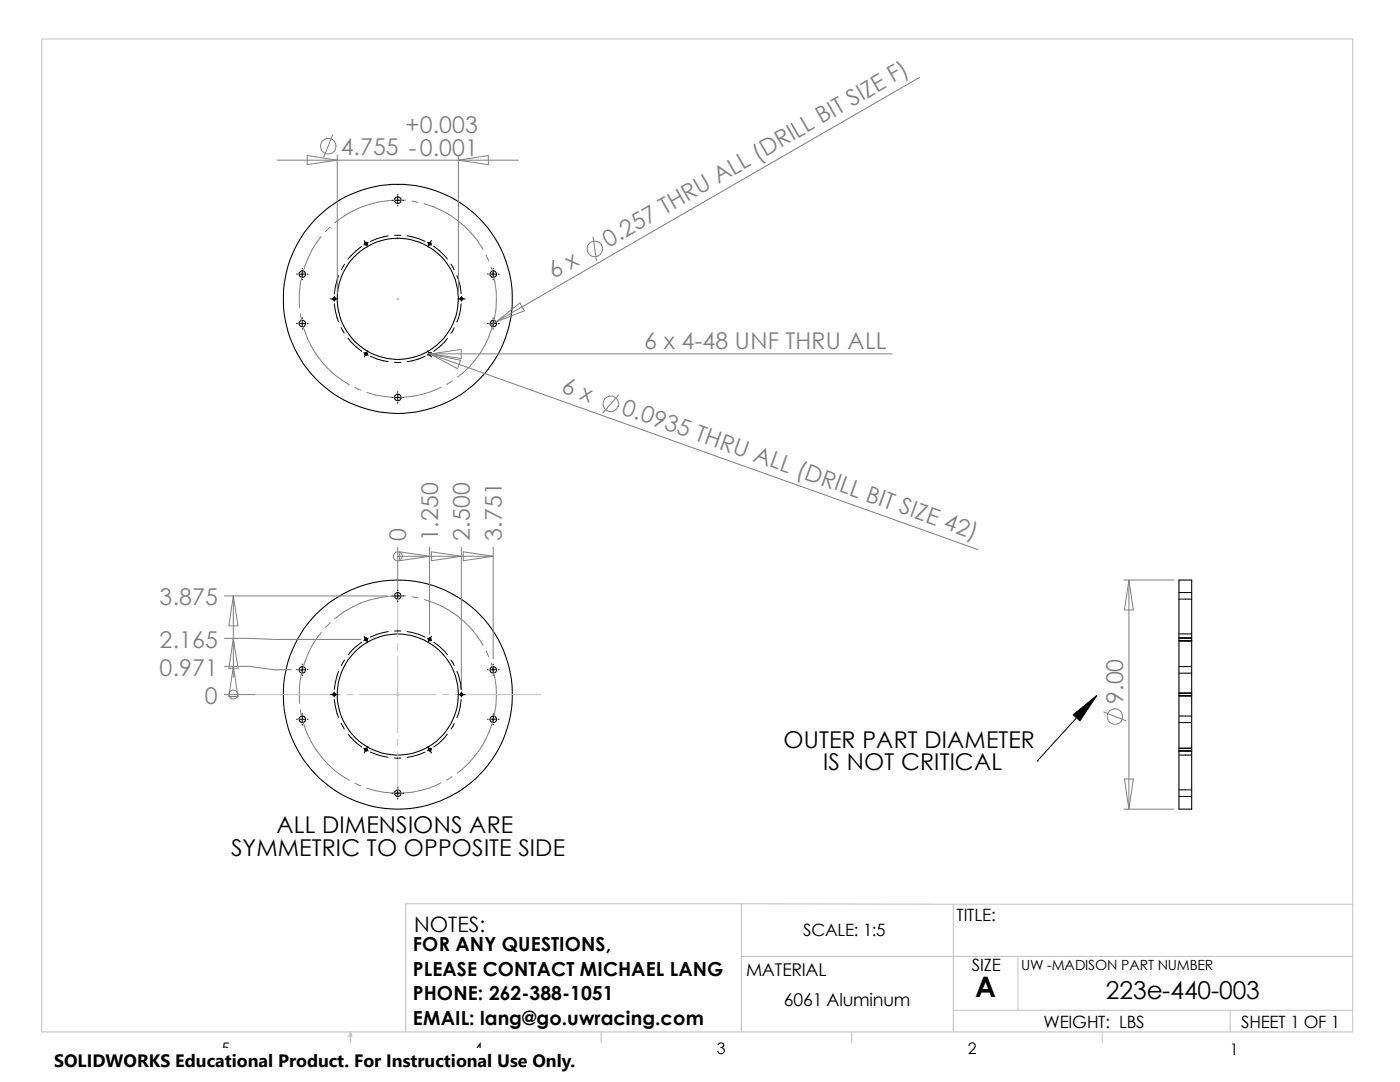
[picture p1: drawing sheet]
<svg xmlns="http://www.w3.org/2000/svg" width="279mm" height="216mm" viewBox="0 0 279 216" stroke-linecap="round" stroke-linejoin="round" font-family="sans-serif">
<g fill="none" stroke="#c0c0c0" stroke-width=".2">
<path d="M8.3 7.8h261.7v198.1h-261.7zM79.2 59.6h.3M79.2 59.5l.3 .3M79.4 59.5v.3M79.5 59.5l-.3 .3M79.4 118.9v8.3M50.8 138.6h17.1M69.2 138.6h1.3M71.8 138.6h15.2M79.2 138.5l.3 .3M79.4 128.4v1.3M79.4 131v15.2"/>
<path d="M79.5 138.5l-.3 .3M88.3 138.6h1.2M90.8 138.6h17.1M79.4 147.5v1.3M79.4 150v8.3M148 180.3h-67v25.6M148 180.3v25.6M148 190.8h122M148 180.3l42.2 .1M190.2 180.4h79.8M190.2 180.4v25.5M203.2 190.8v10.8"/>
<path d="M69.9 205.9l.4 .9h-.7zM69.9 205.9v2.2M120 205.9v2.2M170 205.9v2.2M190.2 201.6h79.8M220 205.9v2.2M245.5 201.6v4.3"/>
</g>
<g fill="none" stroke="#000" stroke-width=".21">
<path d="M235.3 115.7h2.5v45.8h-2.5z"/>
<circle cx="79.4" cy="39.9" r=".66"/>
<circle cx="60.3" cy="54.7" r=".65"/>
<circle cx="66.7" cy="59.6" r=".24"/>
<circle cx="73" cy="48.6" r=".25"/>
<circle cx="79.4" cy="59.6" r="12.1"/>
<circle cx="79.4" cy="59.6" r="22.9"/>
<circle cx="85.7" cy="48.6" r=".25"/>
<circle cx="92.1" cy="59.6" r=".24"/>
<circle cx="98.4" cy="54.7" r=".65"/>
<circle cx="60.3" cy="64.6" r=".65"/>
<circle cx="73" cy="70.6" r=".24"/>
<circle cx="79.4" cy="79.3" r=".66"/>
<circle cx="85.7" cy="70.6" r=".24"/>
<circle cx="98.4" cy="64.6" r=".65"/>
<circle cx="79.4" cy="118.9" r=".66"/>
<circle cx="60.3" cy="133.7" r=".66"/>
<circle cx="66.7" cy="138.6" r=".25"/>
<circle cx="73" cy="127.6" r=".25"/>
<circle cx="79.4" cy="138.6" r="12.1"/>
<circle cx="79.4" cy="138.6" r="22.9"/>
<circle cx="85.7" cy="127.6" r=".25"/>
<circle cx="92.1" cy="138.6" r=".25"/>
<circle cx="98.4" cy="133.7" r=".66"/>
<circle cx="60.3" cy="143.5" r=".66"/>
<circle cx="73" cy="149.6" r=".25"/>
<circle cx="79.4" cy="158.3" r=".66"/>
<circle cx="85.7" cy="149.6" r=".25"/>
<circle cx="98.4" cy="143.5" r=".66"/>
</g>
<g fill="none" stroke="#808080" stroke-width=".2">
<path d="M183.5 15.5l-84.5 48.7M55.3 32h48.2M61.3 31l6 1-6 .9zM66.4 26.9l-1.8 4.5M67.3 30.9v27.7M80.9 40a20.1 20.1 0 0 0-14.1 4.5M91.5 32l6-1v1.9zM91.5 30.9v27.7M64.1 47.2a20.2 20.2 0 0 0-4.3 14.2M65.8 45.3l-.9 .9M82.2 40.1l1.2 .3M84.7 40.6a19.7 19.7 0 0 1 11.7 9.2"/>
<path d="M97 50.9l.5 1.2M98 53.3a19.6 19.6 0 0 1-6.7 22M118.4 47.3l.6 4.7M59.9 62.7l.3 1.2M60.2 63.9h.1M60.5 65.2a19.7 19.7 0 0 0 9.2 11.6M70.9 77.3l1.1 .6M85.5 70.6h92.6M85.5 70.5l.5 .2M86 70.7l109.1 38.9M86 70.7l5.9 1.2-.6 1.7zM86 70.6l6-.9v1.8z"/>
<path d="M88.1 77.3a19.6 19.6 0 0 1-14.9 1M90.3 76l-1.1 .7M99 64.2l4.8-3.7 .8 1.5zM99 64.2l-1.1 .7M123.5 78.8l-3.2 3.6M44.8 118.9h32.5M46.6 118.9v16.2M46.6 118.9l.9 6h-1.8zM79.4 111h.1M79.4 109.2v8.7M79.4 111h19M79.8 110.1l5.9 .9-5.9 .9z"/>
<path d="M81 118.9a20.1 20.1 0 0 0-14.2 4.5M82.3 119.1l1.2 .2M84.7 119.6a19.3 19.3 0 0 1 11.7 9.2M85.7 109.2v17.4M86.1 110.1l6 .9-6 .9zM92.1 109.2v28.4M92.5 110.1l5.9 .9-5.9 .9zM98.4 109.2v22.3M224.3 115.7h10M225.3 115.7v45.8M225.3 115.7l.9 6h-1.8zM44.8 127.4h5l5 .2h17.3"/>
<path d="M44.8 138.6h6M44.8 133h5l5 .6h3.4M46.6 138.6h.1M46.6 127.4l.9 5.9h-1.8zM46.6 133l.9 6h-1.8zM64.1 126.2a19.9 19.9 0 0 0-4.3 14.1M65.9 124.2l-.9 1M97 129.9l.5 1.2M98 132.2a19.6 19.6 0 0 1-6.7 22.1M59.9 141.6l.2 1.2M60.5 144.1a19.4 19.4 0 0 0 9.2 11.6M70.9 156.3l1.1 .5"/>
<path d="M88 156.2a18.9 18.9 0 0 1-14.8 1.1M90.2 155l-1 .6M220.3 142.1l4.4 1.7M224.4 155.4h1.8l-.9 6.1zM224.3 161.5h10"/>
<circle cx="65.5" cy="29.2" r="1.56"/>
<circle cx="118.7" cy="49.7" r="1.56"/>
<circle cx="121.9" cy="80.6" r="1.56"/>
<circle cx="79.4" cy="111" r=".91"/>
<circle cx="46.6" cy="138.6" r=".91"/>
<circle cx="222.5" cy="143" r="1.56"/>
</g>
<g fill="none" stroke="#000" stroke-width=".2">
<path d="M78.2 40h.2M78.9 40h1M79.4 38.8v.1M79.4 39.5v.9M80.4 40h.2M59.2 54.7h.2M59.8 54.7h1M60.3 53.6v.1M60.3 54.2v1M60.3 55.7v.1M61.3 54.7h.2M66 59.6h1.4"/>
<path d="M66.4 59.7a.28 .28 0 0 1 .3-.3 .28 .28 0 0 1 .3 .2 .28 .28 0 0 1-.4 .3M66.7 59.1v1M67.6 55l-.7 2.2-.2 1.4M68.7 52.7l-.6 1.1M72.2 49.1l-1.1 .9-1.6 1.7M72.7 48l.3 .6M72.8 48.7a.28 .28 0 0 1 .2-.4 .28 .28 0 0 1 .3 .3 .28 .28 0 0 1-.3 .3M73 48.6l-.4 .3M73 48.6l.4 .7M73.5 48.4l-.5 .2M77.5 47.1l-2.3 .5-1.3 .6M78.7 46.9h1.3"/>
<path d="M79.4 40.9v.2M81.2 47l2.4 .6 1.2 .6M85.3 48.4l.4 .2M85.5 48.7a.28 .28 0 0 1 .2-.4 .28 .28 0 0 1 .3 .3 .28 .28 0 0 1-.3 .3M85.7 48.6l-.3 .7M85.7 48.6l.4 .3M86.1 48l-.4 .6M86.6 49.1l1.1 .9 1.6 1.7M90 52.7l.6 1.1M91.2 55l.7 2.2 .1 1.4M91.4 59.6h1.4M91.8 59.7a.28 .28 0 0 1 .3-.3 .28 .28 0 0 1 .3 .2 .28 .28 0 0 1-.4 .3"/>
<path d="M92.1 59.1v1M97.3 54.7h.2M98 54.7h.9M98.4 53.6v.1M98.4 54.2v1M98.4 55.7v.1M99.4 54.7h.2M59.2 64.6h.2M59.8 64.6h1M60.3 63.4v.1M60.3 64.1v1M60.3 65.6v.1"/>
<path d="M61.3 64.6h.2M66.7 60.6l.2 1.4 .7 2.2M68.1 65.4l.6 1.1M69.5 67.5l1.6 1.7 1.1 .9M72.6 70.4l.4 .2M72.8 70.7a.28 .28 0 0 1 .2-.3 .28 .28 0 0 1 .3 .3 .28 .28 0 0 1-.3 .2M73 70.6l.5 .3M73 70.6l-.3 .6M73.4 70l-.4 .6M73.9 71.1l1.3 .5 2.3 .5M78.2 79.3h.2M78.7 72.3h1.3"/>
<path d="M78.9 79.3h1M79.4 78.1v.2M79.4 78.8v1M80.4 79.3h.2M84.8 71.1l-1.2 .5-2.4 .6M85.4 70l.3 .6M85.5 70.7a.28 .28 0 0 1 .2-.3 .28 .28 0 0 1 .3 .3 .28 .28 0 0 1-.3 .2M85.7 70.6l.4 .6M85.7 70.6l-.4 .3M86.1 70.4l-.4 .2M89.3 67.5l-1.6 1.7-1.1 .9M90.6 65.4l-.6 1.1"/>
<path d="M92 60.6l-.1 1.4-.7 2.3M97.3 64.6h.2M98 64.6h.9M98.4 63.4v.1M98.4 64.1v1M98.4 65.6v.1M99.4 64.6h.2M79.4 80.3v.2M78.2 118.9h.2M78.9 118.9h1M79.4 117.8v.1M79.4 118.4v1"/>
<path d="M79.4 119.9v.2M80.4 118.9h.2M235.3 119.5h2.5M235.3 118.2h2.5M59.2 133.6h.2M59.8 133.6h1M60.3 132.5v.2M60.3 133.1v1.1M60.3 134.7v.1M61.3 133.6h.2M66 138.6h1.4M66.4 138.6a.28 .28 0 0 1 .3-.3 .28 .28 0 0 1 .3 .3 .28 .28 0 0 1-.4 .3"/>
<path d="M66.7 138.1v1M66.7 139.6l.2 1.4 .7 2.2M67.6 133.9l-.7 2.3-.2 1.4M68.7 131.7l-.6 1.1M72.2 128.1l-1.1 .9-1.6 1.7M72.7 127l.7 1.2M72.8 127.7a.28 .28 0 0 1 .2-.4 .28 .28 0 0 1 .3 .3 .28 .28 0 0 1-.3 .2M73.5 127.3l-.9 .5M77.5 126l-2.3 .6-1.3 .5M78.7 125.9h1.3M81.2 126l2.4 .6 1.2 .5M85.3 127.3l.8 .5"/>
<path d="M85.5 127.7a.28 .28 0 0 1 .2-.4 .28 .28 0 0 1 .3 .3 .28 .28 0 0 1-.3 .2M86.1 127l-.7 1.2M86.6 128.1l1.1 .9 1.6 1.6M90 131.7l.6 1.1M91.2 133.9l.7 2.3 .1 1.4M91.4 138.6h1.4M91.8 138.6a.28 .28 0 0 1 .3-.3 .28 .28 0 0 1 .3 .3 .28 .28 0 0 1-.4 .3M92 139.6l-.1 1.4-.7 2.2M92.1 138.1v1M97.3 133.6h.2M98 133.6h.9M98.4 132.5v.2"/>
<path d="M98.4 133.1v1.1M98.4 134.7v.1M99.4 133.6h.2M218.9 138.8l-11.9 13M235.3 134.3h2.5M235.3 133h2.5M235.3 138.8h2.5M235.3 138.3h2.5M235.3 126.5h2.5M235.3 127.8h2.5M235.3 127.3h2.5M235.3 138.9h2.5"/>
<path d="M235.3 127.9h2.5M59.2 143.5h.2M59.8 143.5h1M60.3 142.4v.1M60.3 143v1M60.3 144.5v.2M61.3 143.5h.2M68.1 144.3l.6 1.2M69.5 146.5l1.6 1.7 1.1 .9M72.6 149.3l.4 .3M72.8 149.6a.28 .28 0 0 1 .2-.3 .28 .28 0 0 1 .3 .3 .28 .28 0 0 1-.3 .3M73 149.6l.5 .2"/>
<path d="M73 149.6l-.3 .6M73.4 148.9l-.4 .7M73.9 150.1l1.3 .5 2.3 .5M78.2 158.3h.2M78.7 151.3h1.3M78.9 158.3h1M79.4 157.1v.2M79.4 157.8v1M79.4 159.3v.1M80.4 158.3h.2M84.8 150.1l-1.2 .5-2.4 .5M85.4 148.9l.3 .7"/>
<path d="M85.5 149.6a.28 .28 0 0 1 .2-.3 .28 .28 0 0 1 .3 .3 .28 .28 0 0 1-.3 .3M85.7 149.6l.4 .6M85.7 149.6l-.4 .2M86.1 149.3l-.4 .3M89.3 146.5l-1.6 1.7-1.1 .9M90.6 144.4l-.6 1.1M97.3 143.5h.2M98 143.5h.9M98.4 142.4v.1M98.4 143v1M98.4 144.5v.2M99.4 143.5h.2"/>
<path d="M207 151.8h.1M235.3 144.2h2.5M235.3 142.9h2.5M235.3 150.7h2.5M235.3 149.8h2.5M235.3 149.4h2.5M235.3 158.9h2.5M235.3 157.6h2.5M235.3 149.9h2.5"/>
</g>
<path d="M214.2 142.6l4.7-3.8-3.4 5z" fill="#000" stroke="#000" stroke-width=".2"/>
<path d="M10.8 209.2h104.1v6.7h-104.1z" fill="#fff"/>
<text font-size="5.6" x="194.6" y="199">A</text>
<text font-size="4.9" x="220.7" y="199.4">223e-440-003</text>
<g font-size="4.6" fill="#808080">
<text x="80.9" y="26.5">+0.003</text>
<text x="68" y="30.9">4.755 -0.001</text>
<text x="121.5" y="49.4" transform="rotate(-30 121.5 49.4)">0.257 THRU ALL (DRILL BIT SIZE F)</text>
<text x="110.5" y="55.8" transform="rotate(-30 110.5 55.8)">6 x</text>
<text x="128.6" y="69.7">6 x 4-48 UNF THRU ALL</text>
<text x="111.9" y="78.3" transform="rotate(20 111.9 78.3)">6 x</text>
<text x="123.8" y="82.5" transform="rotate(20 123.8 82.5)">0.0935 THRU ALL (DRILL BIT SIZE 42)</text>
<text x="81.1" y="107.9" transform="rotate(-90 81.1 107.9)">0</text>
<text x="87.4" y="107.9" transform="rotate(-90 87.4 107.9)">1.250</text>
<text x="93.8" y="107.9" transform="rotate(-90 93.8 107.9)">2.500</text>
<text x="100.1" y="107.9" transform="rotate(-90 100.1 107.9)">3.751</text>
<text x="31.8" y="120.7">3.875</text>
<text x="31.8" y="129.2">2.165</text>
<text x="31.8" y="134.8">0.971</text>
<text x="40.9" y="140.4">0</text>
<text x="224.2" y="140.5" transform="rotate(-90 224.2 140.5)">9.00</text>
</g>
<g font-size="4.6">
<text x="156.4" y="149.2">OUTER PART DIAMETER</text>
<text x="164.3" y="153.7">IS NOT CRITICAL</text>
<text x="55.2" y="166.3">ALL DIMENSIONS ARE</text>
<text x="46.1" y="170.8">SYMMETRIC TO OPPOSITE SIDE</text>
</g>
<text font-size="4.2" x="82.6" y="186">NOTES:</text>
<g font-size="3.9">
<text x="82.4" y="189.8">FOR ANY QUESTIONS,</text>
<text x="82.4" y="194.7">PLEASE CONTACT MICHAEL LANG</text>
<text x="82.4" y="199.6">PHONE: 262-388-1051</text>
<text x="82.4" y="204.5">EMAIL: lang@go.uwracing.com</text>
</g>
<text font-size="3.6" x="10.8" y="213">SOLIDWORKS Educational Product. For Instructional Use Only.</text>
<g font-size="3.5">
<text x="148.9" y="194.7">MATERIAL</text>
<text x="156.5" y="200.7">6061 Aluminum</text>
</g>
<g font-size="3.4">
<text x="190.9" y="183.9">TITLE:</text>
<text x="160.3" y="186.8">SCALE: 1:5</text>
<text x="194" y="193.8">SIZE</text>
<text x="208.3" y="205.1">WEIGHT: LBS</text>
<text x="247.7" y="205.1">SHEET 1 OF 1</text>
</g>
<g font-size="3.2">
<text x="44.2" y="210.4">5</text>
<text x="94.6" y="210.3">4</text>
<text x="143" y="210.4">3</text>
<text x="193.2" y="210.4">2</text>
<text x="245.4" y="210.6">1</text>
</g>
<text font-size="2.8" x="203.8" y="193.5">UW -MADISON PART NUMBER</text>
</svg>
